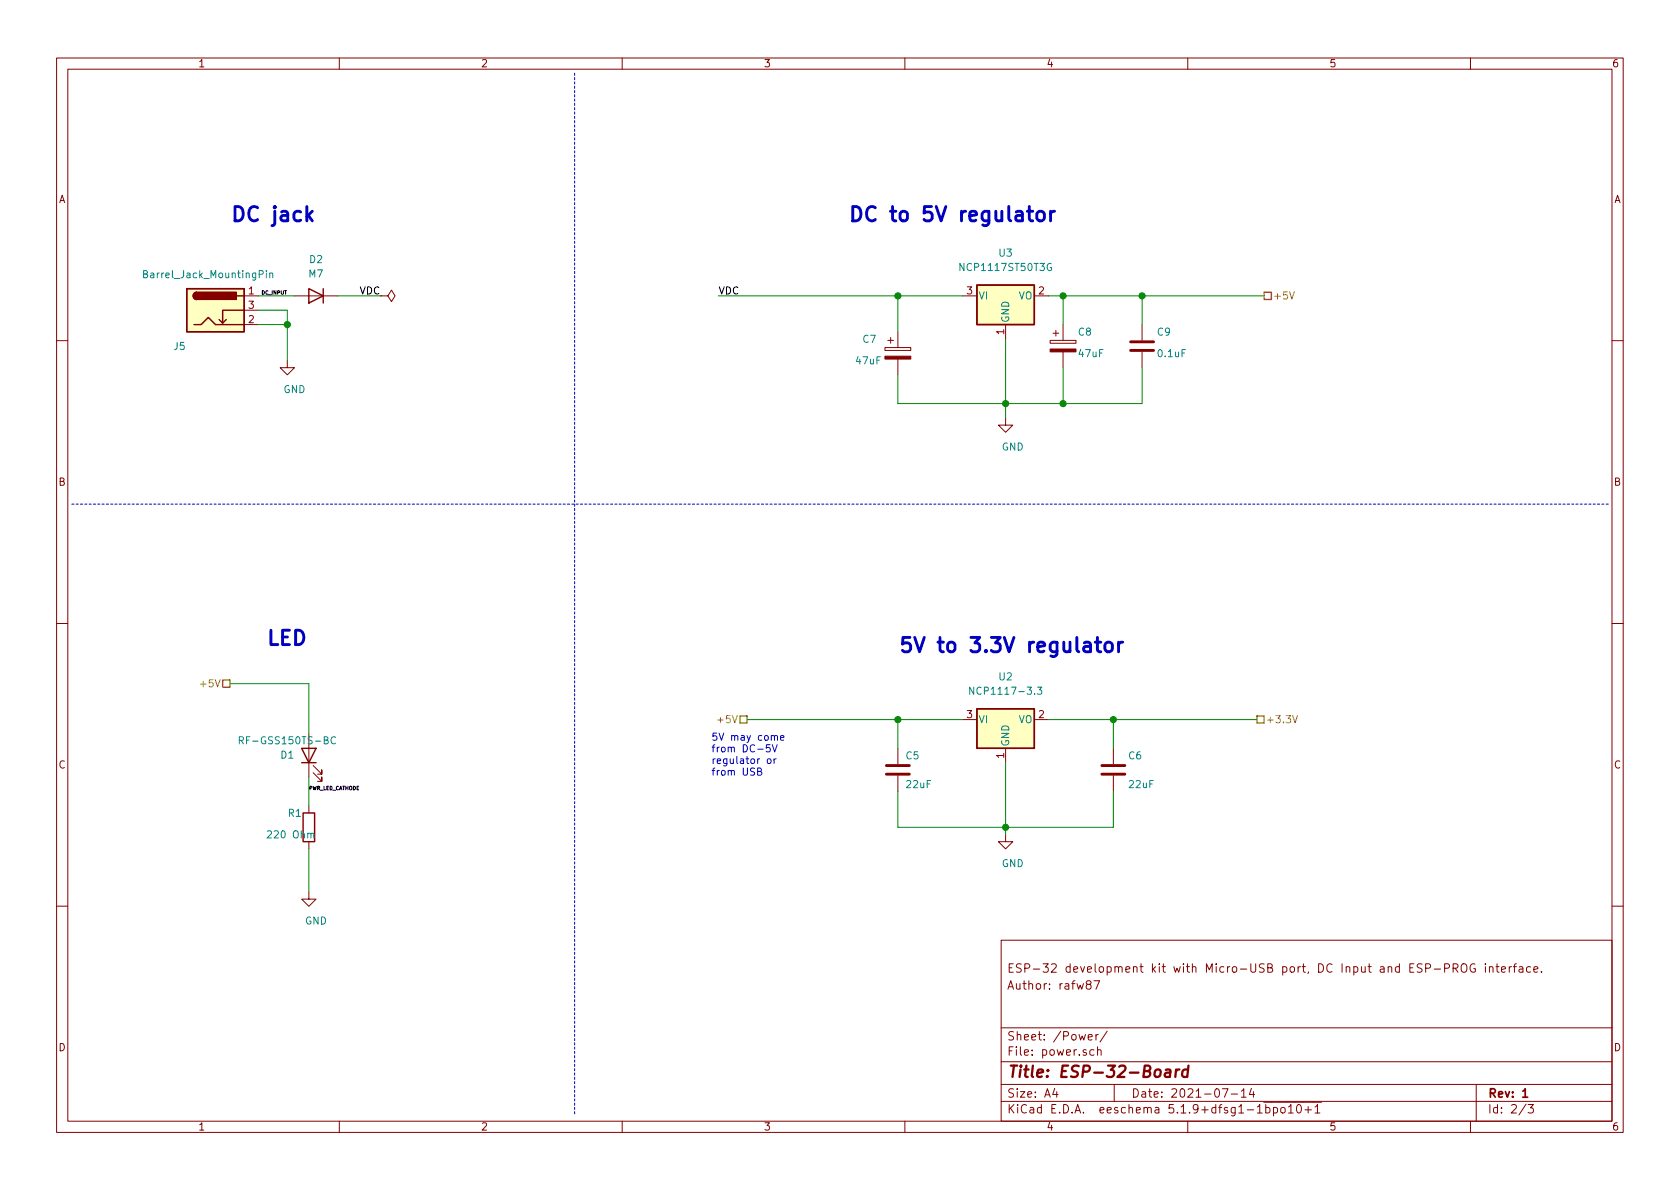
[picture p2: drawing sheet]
EESchema Schematic File Version 4
EELAYER 30 0
EELAYER END
$Descr A4 11693 8268
encoding utf-8
Sheet 2 3
Title "ESP-32-Board"
Date "2021-07-14"
Rev "1"
Comp ""
Comment1 ""
Comment2 "Author: rafw87"
Comment3 "ESP-32 development kit with Micro-USB port, DC Input and ESP-PROG interface."
Comment4 ""
$EndDescr
$Comp
L Connector:Barrel_Jack_Switch J?
U 1 1
P 1500 2150
AR Path="/5FB78030" Ref="J?"  Part="1" 
AR Path="/5FF6344B/5FB78030" Ref="J5"  Part="1" 
F 0 "J5" H 1250 1900 50  0000 C CNN
F 1 "Barrel_Jack_MountingPin" H 1450 2400 50  0000 C CNN
F 2 "project_components:BarrelJack_CLIFF_FC68148_Horizontal" H 1550 2110 50  0001 C CNN
F 3 "https://www.tme.eu/Document/3d585bc2823a1d150d9d924b483e2fef/1613-21.pdf" H 1550 2110 50  0001 C CNN
F 4 "tme.eu" H 1500 2150 50  0001 C CNN "Vendor"
F 5 "https://www.tme.eu/pl/details/1613-21/zlacza-dc/lumberg/1613-21/" H 1500 2150 50  0001 C CNN "VendorLink"
	1    1500 2150
	1    0    0    -1  
$EndComp
$Comp
L Device:D D?
U 1 1
P 2200 2050
AR Path="/5FB7803E" Ref="D?"  Part="1" 
AR Path="/5FF6344B/5FB7803E" Ref="D2"  Part="1" 
F 0 "D2" H 2200 1800 50  0000 C CNN
F 1 "M7" H 2200 1900 50  0000 C CNN
F 2 "Diode_SMD:D_SMA_Handsoldering" H 2200 2050 50  0001 C CNN
F 3 "https://www.tme.eu/Document/4a413fd76a83438d5e8f54eb6b2d20d6/m1.pdf" H 2200 2050 50  0001 C CNN
F 4 "tme.eu" H 2200 2050 50  0001 C CNN "Vendor"
F 5 "https://www.tme.eu/pl/details/m7-dio/diody-uniwersalne-smd/diotec-semiconductor/m7/" H 2200 2050 50  0001 C CNN "VendorLink"
	1    2200 2050
	-1   0    0    1   
$EndComp
Connection ~ 7400 2050
Wire Wire Line
	7400 2050 7950 2050
Connection ~ 6250 2050
Connection ~ 7950 2050
$Comp
L power:GND #PWR?
U 1 1
P 2000 2500
AR Path="/5FB78076" Ref="#PWR?"  Part="1" 
AR Path="/5FF6344B/5FB78076" Ref="#PWR020"  Part="1" 
F 0 "#PWR020" H 2000 2250 50  0001 C CNN
F 1 "GND" H 2050 2300 50  0000 C CNN
F 2 "" H 2000 2500 50  0001 C CNN
F 3 "" H 2000 2500 50  0001 C CNN
	1    2000 2500
	1    0    0    -1  
$EndComp
Text HLabel 8800 2050 2    50   UnSpc ~ 0
+5V
Wire Wire Line
	7950 2050 8800 2050
Wire Wire Line
	1800 2150 2000 2150
Wire Wire Line
	2000 2150 2000 2250
Text HLabel 8750 5000 2    50   UnSpc ~ 0
+3.3V
Connection ~ 7750 5000
Wire Wire Line
	7750 5000 8750 5000
Text HLabel 5200 5000 0    50   UnSpc ~ 0
+5V
Wire Wire Line
	6250 5750 7000 5750
Wire Wire Line
	6250 5500 6250 5750
Wire Wire Line
	6250 5000 6700 5000
Connection ~ 6250 5000
Wire Wire Line
	6250 5200 6250 5000
Wire Wire Line
	7750 5200 7750 5000
Wire Wire Line
	7750 5750 7750 5500
Wire Wire Line
	7000 5750 7750 5750
Wire Wire Line
	7000 5750 7000 5800
Connection ~ 7000 5750
Wire Wire Line
	2150 5400 2150 5600
Wire Wire Line
	7000 5300 7000 5750
$Comp
L Device:R R?
U 1 1
P 2150 5750
AR Path="/5FD3648C" Ref="R?"  Part="1" 
AR Path="/5FF6344B/5FD3648C" Ref="R1"  Part="1" 
F 0 "R1" H 2000 5850 50  0000 L CNN
F 1 "220 Ohm" H 1850 5700 50  0000 L CNN
F 2 "Resistor_SMD:R_0805_2012Metric_Pad1.20x1.40mm_HandSolder" V 2080 5750 50  0001 C CNN
F 3 "~" H 2150 5750 50  0001 C CNN
F 4 "avt.pl" H 2150 5750 50  0001 C CNN "Vendor"
F 5 "https://sklep.avt.pl/avt701-805.html" H 2150 5750 50  0001 C CNN "VendorLink"
	1    2150 5750
	1    0    0    -1  
$EndComp
Wire Wire Line
	7300 5000 7750 5000
$Comp
L power:GND #PWR?
U 1 1
P 7000 5800
AR Path="/5FD36483" Ref="#PWR?"  Part="1" 
AR Path="/5FF6344B/5FD36483" Ref="#PWR021"  Part="1" 
F 0 "#PWR021" H 7000 5550 50  0001 C CNN
F 1 "GND" H 7050 5600 50  0000 C CNN
F 2 "" H 7000 5800 50  0001 C CNN
F 3 "" H 7000 5800 50  0001 C CNN
	1    7000 5800
	1    0    0    -1  
$EndComp
$Comp
L Device:C C?
U 1 1
P 6250 5350
AR Path="/5FD36471" Ref="C?"  Part="1" 
AR Path="/5FF6344B/5FD36471" Ref="C5"  Part="1" 
F 0 "C5" H 6300 5450 50  0000 L CNN
F 1 "22uF" H 6300 5250 50  0000 L CNN
F 2 "Capacitor_SMD:C_0805_2012Metric_Pad1.18x1.45mm_HandSolder" H 6288 5200 50  0001 C CNN
F 3 "~" H 6250 5350 50  0001 C CNN
F 4 "tme.eu" H 6250 5350 50  0001 C CNN "Vendor"
F 5 "https://www.tme.eu/pl/details/cl21a226mqqnnng/kondensatory-mlcc-smd-0805/samsung/" H 6250 5350 50  0001 C CNN "VendorLink"
	1    6250 5350
	1    0    0    -1  
$EndComp
$Comp
L Device:C C?
U 1 1
P 7750 5350
AR Path="/5FD3646B" Ref="C?"  Part="1" 
AR Path="/5FF6344B/5FD3646B" Ref="C6"  Part="1" 
F 0 "C6" H 7850 5450 50  0000 L CNN
F 1 "22uF" H 7850 5250 50  0000 L CNN
F 2 "Capacitor_SMD:C_0805_2012Metric_Pad1.18x1.45mm_HandSolder" H 7788 5200 50  0001 C CNN
F 3 "~" H 7750 5350 50  0001 C CNN
F 4 "tme.eu" H 7750 5350 50  0001 C CNN "Vendor"
F 5 "https://www.tme.eu/pl/details/cl21a226mqqnnng/kondensatory-mlcc-smd-0805/samsung/" H 7750 5350 50  0001 C CNN "VendorLink"
	1    7750 5350
	1    0    0    -1  
$EndComp
Wire Wire Line
	1800 2250 2000 2250
Connection ~ 2000 2250
Wire Wire Line
	2000 2250 2000 2500
Text Notes 1600 1550 0    100  ~ 20
DC jack
Text Notes 5900 1550 0    100  ~ 20
DC to 5V regulator
Text Notes 6250 4550 0    100  ~ 20
5V to 3.3V regulator
Text Notes 4950 5400 0    50   ~ 0
5V may come\nfrom DC-5V\nregulator or\nfrom USB
$Comp
L Regulator_Linear:NCP1117-3.3_SOT223 U?
U 1 1
P 7000 5000
AR Path="/5FD3645F" Ref="U?"  Part="1" 
AR Path="/5FF6344B/5FD3645F" Ref="U2"  Part="1" 
F 0 "U2" H 7000 5300 50  0000 C CNN
F 1 "NCP1117-3.3" H 7000 5200 50  0000 C CNN
F 2 "Package_TO_SOT_SMD:SOT-223-3_TabPin2" H 7000 5200 50  0001 C CNN
F 3 "http://www.advanced-monolithic.com/pdf/ds1117.pdf" H 7100 4750 50  0001 C CNN
F 4 "tme.eu" H 7000 5000 50  0001 C CNN "Vendor"
F 5 "https://www.tme.eu/pl/details/ncp1117st33t3g/stabilizatory-napiecia-nieregulowane-ldo/on-semiconductor/" H 7000 5000 50  0001 C CNN "VendorLink"
	1    7000 5000
	1    0    0    -1  
$EndComp
Wire Wire Line
	1800 2050 2050 2050
Wire Wire Line
	2350 2050 2650 2050
$Comp
L power:PWR_FLAG #FLG02
U 1 1
P 2650 2050
F 0 "#FLG02" H 2650 2125 50  0001 C CNN
F 1 "PWR_FLAG" H 2650 2250 50  0001 C CNN
F 2 "" H 2650 2050 50  0001 C CNN
F 3 "~" H 2650 2050 50  0001 C CNN
	1    2650 2050
	0    1    1    0   
$EndComp
Wire Wire Line
	5000 2050 6250 2050
Wire Wire Line
	7950 2250 7950 2050
Wire Wire Line
	7400 2250 7400 2050
Wire Wire Line
	6250 2300 6250 2050
Wire Wire Line
	6250 2050 6700 2050
Wire Wire Line
	7300 2050 7400 2050
$Comp
L power:GND #PWR?
U 1 1
P 7000 2900
AR Path="/5FB7807C" Ref="#PWR?"  Part="1" 
AR Path="/5FF6344B/5FB7807C" Ref="#PWR022"  Part="1" 
F 0 "#PWR022" H 7000 2650 50  0001 C CNN
F 1 "GND" H 7050 2700 50  0000 C CNN
F 2 "" H 7000 2900 50  0001 C CNN
F 3 "" H 7000 2900 50  0001 C CNN
	1    7000 2900
	1    0    0    -1  
$EndComp
Connection ~ 7400 2800
Wire Wire Line
	7950 2800 7400 2800
Wire Wire Line
	7950 2550 7950 2800
$Comp
L Device:C C?
U 1 1
P 7950 2400
AR Path="/5FB78060" Ref="C?"  Part="1" 
AR Path="/5FF6344B/5FB78060" Ref="C9"  Part="1" 
F 0 "C9" H 8050 2500 50  0000 L CNN
F 1 "0.1uF" H 8050 2350 50  0000 L CNN
F 2 "Capacitor_SMD:C_0805_2012Metric_Pad1.18x1.45mm_HandSolder" H 7988 2250 50  0001 C CNN
F 3 "~" H 7950 2400 50  0001 C CNN
F 4 "avt.pl" H 7950 2400 50  0001 C CNN "Vendor"
F 5 "https://sklep.avt.pl/zestaw-kondensatorow-smd-0805-720-sztuk.html" H 7950 2400 50  0001 C CNN "VendorLink"
	1    7950 2400
	1    0    0    -1  
$EndComp
Wire Wire Line
	7400 2800 7400 2550
Wire Wire Line
	7000 2800 7400 2800
Connection ~ 7000 2800
Wire Wire Line
	7000 2800 7000 2900
Wire Wire Line
	7000 2800 7000 2350
Wire Wire Line
	6250 2800 7000 2800
Wire Wire Line
	6250 2600 6250 2800
$Comp
L Device:CP C?
U 1 1
P 7400 2400
AR Path="/5FB7804D" Ref="C?"  Part="1" 
AR Path="/5FF6344B/5FB7804D" Ref="C8"  Part="1" 
F 0 "C8" H 7500 2500 50  0000 L CNN
F 1 "47uF" H 7500 2350 50  0000 L CNN
F 2 "Capacitor_SMD:CP_Elec_5x5.9" H 7438 2250 50  0001 C CNN
F 3 "~" H 7400 2400 50  0001 C CNN
F 4 "tme.eu" H 7400 2400 50  0001 C CNN "Vendor"
F 5 "https://www.tme.eu/pl/details/ck1c476m05005vr/kondensatory-elektrolityczne-smd-105degc/samwha/" H 7400 2400 50  0001 C CNN "VendorLink"
	1    7400 2400
	1    0    0    -1  
$EndComp
$Comp
L Device:CP C?
U 1 1
P 6250 2450
AR Path="/5FB78047" Ref="C?"  Part="1" 
AR Path="/5FF6344B/5FB78047" Ref="C7"  Part="1" 
F 0 "C7" H 6000 2550 50  0000 L CNN
F 1 "47uF" H 5950 2400 50  0000 L CNN
F 2 "Capacitor_SMD:CP_Elec_5x5.9" H 6288 2300 50  0001 C CNN
F 3 "~" H 6250 2450 50  0001 C CNN
F 4 "tme.eu" H 6250 2450 50  0001 C CNN "Vendor"
F 5 "https://www.tme.eu/pl/details/ck1c476m05005vr/kondensatory-elektrolityczne-smd-105degc/samwha/" H 6250 2450 50  0001 C CNN "VendorLink"
	1    6250 2450
	1    0    0    -1  
$EndComp
$Comp
L Regulator_Linear:NCP1117-5.0_SOT223 U?
U 1 1
P 7000 2050
AR Path="/5FB78036" Ref="U?"  Part="1" 
AR Path="/5FF6344B/5FB78036" Ref="U3"  Part="1" 
F 0 "U3" H 7000 2350 50  0000 C CNN
F 1 "NCP1117ST50T3G" H 7000 2250 50  0000 C CNN
F 2 "Package_TO_SOT_SMD:SOT-223-3_TabPin2" H 7000 2275 50  0001 C CIN
F 3 "http://www.onsemi.com/pub_link/Collateral/NCP1117-D.PDF" H 7000 2000 50  0001 C CNN
F 4 "tme.eu" H 7000 2050 50  0001 C CNN "Vendor"
F 5 "https://www.tme.eu/pl/details/ncp1117st50t3g/stabilizatory-napiecia-nieregulowane-ldo/on-semiconductor/" H 7000 2050 50  0001 C CNN "VendorLink"
	1    7000 2050
	1    0    0    -1  
$EndComp
Wire Wire Line
	5200 5000 6250 5000
Text HLabel 1600 4750 0    50   UnSpc ~ 0
+5V
$Comp
L power:GND #PWR?
U 1 1
P 2150 6200
AR Path="/6112B5AB" Ref="#PWR?"  Part="1" 
AR Path="/5FF6344B/6112B5AB" Ref="#PWR0102"  Part="1" 
F 0 "#PWR0102" H 2150 5950 50  0001 C CNN
F 1 "GND" H 2200 6000 50  0000 C CNN
F 2 "" H 2150 6200 50  0001 C CNN
F 3 "" H 2150 6200 50  0001 C CNN
	1    2150 6200
	1    0    0    -1  
$EndComp
Wire Wire Line
	1600 4750 2150 4750
Wire Wire Line
	2150 4750 2150 5100
Wire Wire Line
	2150 5900 2150 6200
Text Notes 1850 4500 0    100  ~ 20
LED
Text Label 2650 2050 2    50   ~ 0
VDC
Text Label 5000 2050 0    50   ~ 0
VDC
Wire Notes Line
	500  3500 11200 3500
Wire Notes Line
	4000 500  4000 7750
Text Label 2000 2050 2    25   ~ 0
DC_INPUT
$Comp
L Device:LED D?
U 1 1
P 2150 5250
AR Path="/5FD36465" Ref="D?"  Part="1" 
AR Path="/5FF6344B/5FD36465" Ref="D1"  Part="1" 
F 0 "D1" V 2150 5400 50  0000 C CNN
F 1 "RF-GSS150TS-BC" V 2250 5400 50  0000 C CNN
F 2 "LED_SMD:LED_1206_3216Metric_Pad1.42x1.75mm_HandSolder" H 2150 5250 50  0001 C CNN
F 3 "https://www.tme.eu/Document/297bac1c849d293b517ecf72110c4a89/catalouge-REFOND.pdf" H 2150 5250 50  0001 C CNN
F 4 "tme.eu" H 2150 5250 50  0001 C CNN "Vendor"
F 5 "https://www.tme.eu/pl/details/rf-gss150ts-bc/diody-led-smd-kolorowe/refond/" H 2150 5250 50  0001 C CNN "VendorLink"
	1    2150 5250
	0    -1   -1   0   
$EndComp
Text Label 2150 5500 0    25   ~ 0
PWR_LED_CATHODE
$EndSCHEMATC
